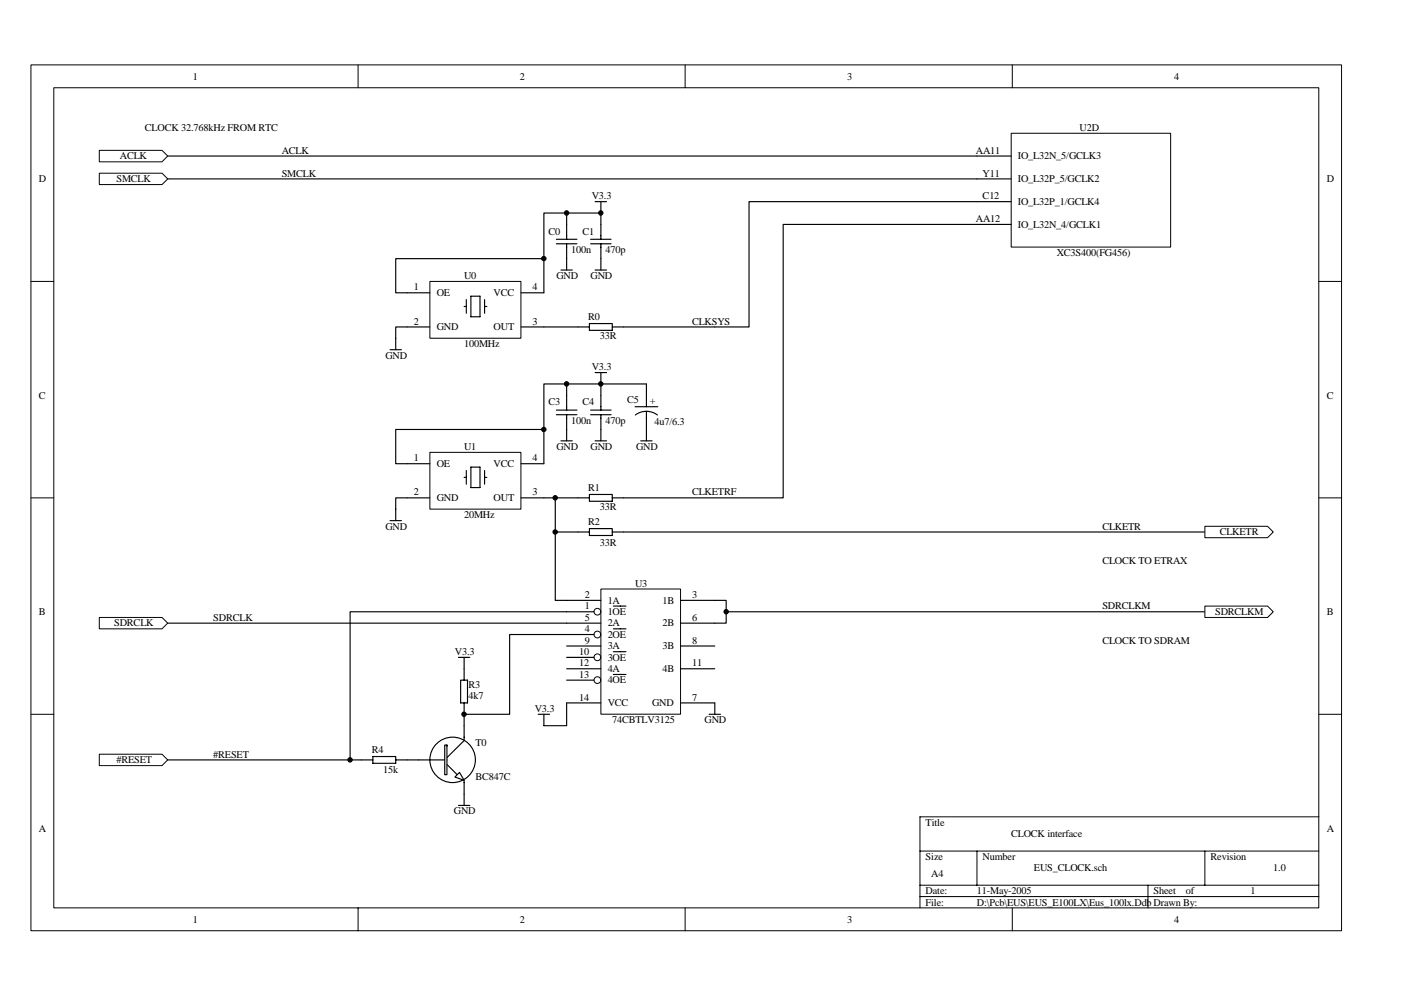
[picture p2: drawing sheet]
<svg xmlns="http://www.w3.org/2000/svg" width="297mm" height="210mm" viewBox="0 0 297 210" stroke-linecap="round" stroke-linejoin="round" font-family="sans-serif">
<g fill="none" stroke="#000" stroke-width=".21">
<path d="M6.6 13.8h277.8v183.5h-277.8zM11.4 18.6h268.2v173.9h-268.2zM75.9 13.8v4.8M145.3 13.8v4.8M214.6 13.8v4.8M6.6 59.7h4.8M279.6 59.7h4.9M6.6 105.6h4.8M279.6 105.6h4.9M6.6 151.4h4.8M279.6 151.4h4.9M279.6 173.2h-84.6v19.3"/>
<path d="M75.9 192.5v4.9M145.3 192.5v4.9M195 180.4h84.6M195 187.7h84.6M195 190.1h84.6M207.1 180.4v7.3M214.6 192.5v4.9M243.4 187.7v4.8M255.5 180.4v7.3"/>
</g>
<g fill="none" stroke="#000" stroke-width=".24">
<path d="M126.2 79h2.4M127.4 79v8M115.3 91.1h-31.4v7.2h2.4M118 87.9h4.3M118 87h4.3M118.9 93.5h2.4M120.1 81.4v5.6M120.1 87.9v5.6M125.2 87.9h4.4M125.2 87h4.4M126.2 93.5h2.4M127.4 87.9v5.6"/>
<path d="M134.6 86.2h4.9M134.7 88a3.9 3.9 0 0 1 4.7 0M135.8 93.5h2.5M137.1 86.2v-4.8h-21.8v16.9M137.1 87.2v6.3M82.7 110.4h2.4M86.3 105.6h-2.4v4.8M115.3 105.6h7.3"/>
</g>
<path d="M91.2 59.7h19.2v12h-19.2z" fill="#fff"/>
<path d="M91.1 59.7h19.3v12h-19.3z" fill="none" stroke="#000" stroke-width=".21"/>
<g fill="none" stroke="#000" stroke-width=".24">
<path d="M35.6 33.1h171.5M115.3 54.8h-31.4v7.3h7.2M118 51.7h4.3M118 50.7h4.3M118.9 57.3h2.4M120.1 45.2v5.5M120.1 51.7v5.6M125.2 51.7h4.4M125.2 50.7h4.4M126.2 57.3h2.4M126.2 42.8h2.4M127.4 45.2h-12.1v16.9h-4.8"/>
<path d="M127.4 42.8v7.9M127.4 51.7v5.6M82.7 74.1h2.4M91.1 69.3h-7.2v4.8M98.4 65h.5M98.9 63.5v2.9M99.8 62.8h2v4.4h-2zM102.7 63.5v2.9M102.7 65h.5M110.5 69.3h14.5M125 68.6h4.8v1.4h-4.8zM129.8 69.3h21.8"/>
<path d="M122.6 105.6h2.4M125 104.8h4.8v1.5h-4.8zM129.8 105.6h2.4"/>
</g>
<path d="M21.1 31.9h13.3l1.2 1.2-1.2 1.2h-13.3z" fill-rule="evenodd" fill="#fff" stroke="#000" stroke-width=".21"/>
<path d="M91.2 95.9h19.2v12h-19.2z" fill="#fff"/>
<path d="M91.1 95.9h19.3v12h-19.3z" fill="none" stroke="#000" stroke-width=".21"/>
<g fill="none" stroke="#000" stroke-width=".24">
<path d="M207.1 42.8h-48.3v26.5h-7.2M207.1 47.6h-41.1v58h-33.8M86.3 98.3h4.8M98.9 99.8v2.9M99.8 99h2v4.4h-2zM102.7 99.8v2.9M110.5 98.3h4.8M86.3 105.6h4.8M98.4 101.2h.5M102.7 101.2h.5M110.5 105.6h4.8M117.7 105.6v7.2h7.3"/>
<path d="M125 112.1h4.8v1.4h-4.8zM129.8 112.8h125.7"/>
</g>
<path d="M255.5 111.6h13.2l1.3 1.2-1.3 1.2h-13.2z" fill-rule="evenodd" fill="#fff" stroke="#000" stroke-width=".21"/>
<g fill="#000" stroke="#000" stroke-width=".21">
<circle cx="115.3" cy="91.1" r=".47"/>
<circle cx="120.1" cy="81.4" r=".48"/>
<circle cx="127.4" cy="81.4" r=".47"/>
<circle cx="117.7" cy="105.5" r=".48"/>
</g>
<path d="M127.4 124.9h16.9v26.5h-16.9z" fill="#fff"/>
<g fill="none" stroke="#000" stroke-width=".21">
<path d="M127.4 124.9h16.9v26.5h-16.9z"/>
<circle cx="126.7" cy="139.4" r=".72"/>
<circle cx="126.7" cy="134.5" r=".72"/>
<circle cx="126.7" cy="129.7" r=".72"/>
<circle cx="126.7" cy="144.2" r=".72"/>
</g>
<g fill="none" stroke="#000" stroke-width=".24">
<path d="M117.7 112.8v14.5h9.7M120.1 129.7h5.8M120.1 132.1h7.3M120.1 134.5h5.8M120.1 137h7.3M120.1 139.4h5.8M130 128.5h2.7M130 133.3h2.7M130 138.2h2.7M144.3 127.3h7.3M144.3 132.1h7.3M144.3 137h7.3"/>
<path d="M98.4 153.9v3.1l-3.6 3.6M120.1 141.8h7.3M120.1 144.2h5.8M120.1 149h7.3M130 143h2.7M144.3 141.8h7.3M144.3 149h7.3M88.7 161.1h6.1M94.8 162.1l2.1 2.2M98.4 165.5v2.9"/>
</g>
<circle cx="117.7" cy="112.8" r=".47" fill="#000" stroke="#000" stroke-width=".21"/>
<g fill="#fff" stroke="#000" stroke-width=".24">
<path d="M97.4 163.8l1 1.7-1.9-.8z"/>
<path d="M94.3 158v6.3h.5v-6.3z" fill-rule="evenodd"/>
</g>
<g fill="none" stroke="#000" stroke-width=".24">
<path d="M35.6 132.1h84.5M97.2 139.4h2.4M98.4 139.4v4.8M120.1 134.5h-12v16.9h-9.7M120.1 129.7h-45.9v31.4h4.9M97.7 144.2h1.4v4.8h-1.4zM98.4 149v4.9M114.1 151.4h2.4M120.1 149v4.9h-4.8v-2.5M35.6 161.1h38.6M79.1 160.4h4.8v1.4h-4.8zM83.9 161.1h4.8"/>
<path d="M97.2 170.8h2.4M98.4 168.4v2.4"/>
<circle cx="96" cy="161.1" r="4.8"/>
</g>
<g fill="#000" stroke="#000" stroke-width=".21">
<circle cx="98.4" cy="151.4" r=".47"/>
<circle cx="74.2" cy="161.1" r=".48"/>
</g>
<g fill="#fff" stroke="#000" stroke-width=".21">
<path d="M21.1 130.9h13.3l1.2 1.2-1.2 1.2h-13.3z" fill-rule="evenodd"/>
<path d="M21.1 159.9h13.3l1.2 1.2-1.2 1.2h-13.3z" fill-rule="evenodd"/>
</g>
<path d="M151.6 127.3h2.4v4.8h-2.4M154 129.7h101.5" fill="none" stroke="#000" stroke-width=".24"/>
<circle cx="154" cy="129.7" r=".47" fill="#000" stroke="#000" stroke-width=".21"/>
<path d="M255.5 128.5h13.2l1.3 1.2-1.3 1.2h-13.2z" fill-rule="evenodd" fill="#fff" stroke="#000" stroke-width=".21"/>
<path d="M35.6 37.9h171.5" fill="none" stroke="#000" stroke-width=".24"/>
<path d="M21.1 36.7h13.3l1.2 1.2-1.2 1.2h-13.3z" fill-rule="evenodd" fill="#fff" stroke="#000" stroke-width=".21"/>
<path d="M214.4 28.3h33.8v24.1h-33.8z" fill="#fff"/>
<path d="M214.4 28.3h33.8v24.1h-33.8z" fill="none" stroke="#000" stroke-width=".21"/>
<path d="M207.1 33.1h7.3M207.1 37.9h7.3M207.1 42.8h7.3M207.1 47.6h7.3M150.3 151.4h2.5M151.6 149v2.4" fill="none" stroke="#000" stroke-width=".24"/>
<g fill="#000" stroke="#000" stroke-width=".21">
<circle cx="115.3" cy="54.8" r=".47"/>
<circle cx="120.1" cy="45.2" r=".48"/>
<circle cx="127.4" cy="45.2" r=".47"/>
</g>
<g font-size="2.2">
<text x="40.9" y="16.9">1</text>
<text x="110.2" y="16.9">2</text>
<text x="179.6" y="16.9">3</text>
<text x="248.9" y="16.9">4</text>
<text x="30.7" y="27.7">CLOCK 32.768kHz FROM RTC</text>
<text x="228.9" y="27.7">U2D</text>
<text x="25.4" y="33.8">ACLK</text>
<text x="59.7" y="32.6">ACLK</text>
<text x="206.9" y="32.6">AA11</text>
<text x="215.8" y="33.8">IO_L32N_5/GCLK3</text>
<text x="8.3" y="38.6">D</text>
<text x="24.7" y="38.6">SMCLK</text>
<text x="59.7" y="37.4">SMCLK</text>
<text x="208.3" y="37.4">Y11</text>
<text x="215.8" y="38.6">IO_L32P_5/GCLK2</text>
<text x="281.3" y="38.6">D</text>
<text x="125.5" y="42.2">V3.3</text>
<text x="206.9" y="47.1">AA12</text>
<text x="208.3" y="42.2">C12</text>
<text x="215.8" y="43.5">IO_L32P_1/GCLK4</text>
<text x="116.3" y="49.7">C0</text>
<text x="121.1" y="53.6">100n</text>
<text x="123.5" y="49.7">C1</text>
<text x="128.4" y="53.6">470p</text>
<text x="215.8" y="48.3">IO_L32N_4/GCLK1</text>
<text x="98.4" y="59.2">U0</text>
<text x="118" y="59.2">GND</text>
<text x="125.2" y="59.2">GND</text>
<text x="224" y="54.3">XC3S400(FG456)</text>
<text x="87.8" y="61.6">1</text>
<text x="92.6" y="62.8">OE</text>
<text x="104.7" y="62.8">VCC</text>
<text x="112.9" y="61.6">4</text>
<text x="87.8" y="68.8">2</text>
<text x="92.6" y="70">GND</text>
<text x="104.7" y="70">OUT</text>
<text x="112.9" y="68.8">3</text>
<text x="124.7" y="67.8">R0</text>
<text x="127.1" y="71.9">33R</text>
<text x="146.7" y="68.8">CLKSYS</text>
<text x="81.7" y="76.1">GND</text>
<text x="98.4" y="73.6">100MHz</text>
<text x="125.5" y="78.5">V3.3</text>
<text x="8.3" y="84.5">C</text>
<text x="116.3" y="86">C3</text>
<text x="121.1" y="89.8">100n</text>
<text x="123.5" y="86">C4</text>
<text x="128.4" y="89.8">470p</text>
<text x="132.9" y="85.5">C5</text>
<text x="137.8" y="85.7">+</text>
<text x="281.3" y="84.5">C</text>
<text x="98.4" y="95.4">U1</text>
<text x="118" y="95.4">GND</text>
<text x="125.2" y="95.4">GND</text>
<text x="134.9" y="95.4">GND</text>
<text x="138.7" y="90.1">4u7/6.3</text>
<text x="87.8" y="97.8">1</text>
<text x="92.6" y="99">OE</text>
<text x="104.7" y="99">VCC</text>
<text x="112.9" y="97.8">4</text>
<text x="87.8" y="105.1">2</text>
<text x="92.6" y="106.3">GND</text>
<text x="104.7" y="106.3">OUT</text>
<text x="112.9" y="105.1">3</text>
<text x="124.7" y="104.1">R1</text>
<text x="146.7" y="105.1">CLKETRF</text>
<text x="81.7" y="112.3">GND</text>
<text x="98.4" y="109.9">20MHz</text>
<text x="124.7" y="111.3">R2</text>
<text x="127.1" y="108.2">33R</text>
<text x="233.7" y="112.3">CLKETR</text>
<text x="258.6" y="113.5">CLKETR</text>
<text x="127.1" y="115.7">33R</text>
<text x="233.7" y="119.5">CLOCK TO ETRAX</text>
<text x="134.6" y="124.4">U3</text>
<text x="8.3" y="130.4">B</text>
<text x="45.2" y="131.6">SDRCLK</text>
<text x="124" y="126.8">2</text>
<text x="124" y="129.2">1</text>
<text x="124" y="131.6">5</text>
<text x="128.8" y="128">1A</text>
<text x="128.8" y="130.4">1OE</text>
<text x="140.4" y="128">1B</text>
<text x="146.7" y="126.8">3</text>
<text x="146.7" y="131.6">6</text>
<text x="233.7" y="129.2">SDRCLKM</text>
<text x="257.6" y="130.4">SDRCLKM</text>
<text x="281.3" y="130.4">B</text>
<text x="24.2" y="132.8">SDRCLK</text>
<text x="124" y="134">4</text>
<text x="124" y="136.4">9</text>
<text x="128.8" y="132.8">2A</text>
<text x="128.8" y="135.2">2OE</text>
<text x="128.8" y="137.7">3A</text>
<text x="140.4" y="132.8">2B</text>
<text x="140.4" y="137.7">3B</text>
<text x="146.7" y="136.4">8</text>
<text x="233.7" y="136.4">CLOCK TO SDRAM</text>
<text x="96.5" y="138.9">V3.3</text>
<text x="122.8" y="138.9">10</text>
<text x="122.8" y="141.3">12</text>
<text x="122.8" y="143.7">13</text>
<text x="128.8" y="140.1">3OE</text>
<text x="128.8" y="142.5">4A</text>
<text x="140.4" y="142.5">4B</text>
<text x="146.7" y="141.3">11</text>
<text x="99.4" y="145.9">R3</text>
<text x="99.4" y="148.3">4k7</text>
<text x="122.8" y="148.5">14</text>
<text x="128.8" y="144.9">4OE</text>
<text x="128.8" y="149.7">VCC</text>
<text x="138.3" y="149.7">GND</text>
<text x="146.7" y="148.5">7</text>
<text x="113.4" y="150.9">V3.3</text>
<text x="129.8" y="153.4">74CBTLV3125</text>
<text x="149.4" y="153.4">GND</text>
<text x="24.7" y="161.8">#RESET</text>
<text x="45.2" y="160.6">#RESET</text>
<text x="78.8" y="159.6">R4</text>
<text x="100.8" y="158.2">T0</text>
<text x="81.2" y="164">15k</text>
<text x="100.8" y="165.4">BC847C</text>
<text x="96.2" y="172.7">GND</text>
<text x="8.3" y="176.3">A</text>
<text x="196.3" y="175.1">Title</text>
<text x="214.4" y="177.5">CLOCK interface</text>
<text x="281.3" y="176.3">A</text>
<text x="196.3" y="182.4">Size</text>
<text x="197.5" y="186">A4</text>
<text x="208.3" y="182.4">Number</text>
<text x="219.2" y="184.8">EUS_CLOCK.sch</text>
<text x="256.7" y="182.4">Revision</text>
<text x="270" y="184.8">1.0</text>
<text x="196.3" y="189.6">Date:</text>
<text x="207.1" y="189.6">11-May-2005</text>
<text x="244.6" y="189.6">Sheet</text>
<text x="251.4" y="189.6">of</text>
<text x="265.1" y="189.6">1</text>
<text x="40.9" y="195.6">1</text>
<text x="110.2" y="195.6">2</text>
<text x="179.6" y="195.6">3</text>
<text x="196.3" y="192">File:</text>
<text x="207.1" y="192">D:\Pcb\EUS\EUS_E100LX\Eus_100lx.Ddb Drawn By:</text>
<text x="248.9" y="195.6">4</text>
</g>
</svg>
